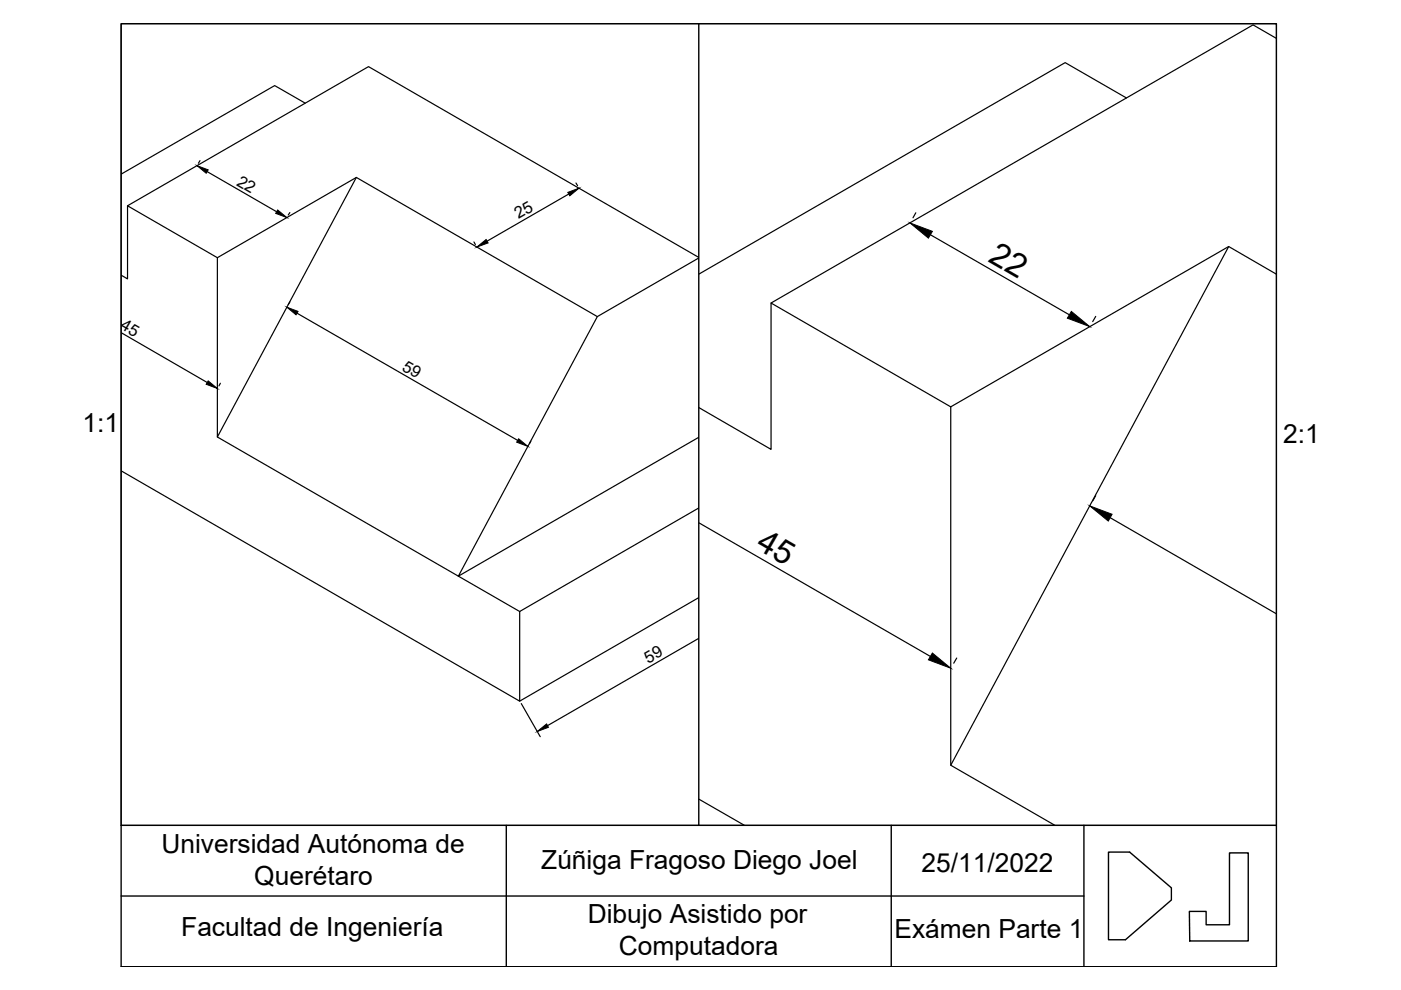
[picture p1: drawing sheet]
<svg xmlns="http://www.w3.org/2000/svg" width="297mm" height="210mm" viewBox="0 0 297 210" stroke-linecap="round" stroke-linejoin="round" font-family="sans-serif">
<!-- layer: Figura -->
<g fill="none" stroke="#000" stroke-width=".25">
<path d="M270.6 8.1l-4.9-2.8-102.2 58.9M64.7 21.9l-6.5-3.8-32.5 18.8M75.6 37.6l-29.5 55.1M238.8 20.8l-13-7.5-77.6 44.8M25.7 58.4l1.3 .7v-15.5l19.1 11 29.5-17 51 29.5M27 43.6l51.1-29.5 70 40.5M46.1 54.6v38.1l64.1 37M148.1 54.7l-21.5 12.4-29.4 55.1 50.9-29.5M260.5 52.3l-58.9 109.9M270.6 58.1l-10.1-5.8-58.9 34-38.1-22.1v31.1l-15.3-8.9M25.7 99.9l84.5 48.8 37.9-22M201.6 86.3v75.9l22 12.7"/>
<path d="M148.1 107.7l-37.9 22v19M148.2 169.4l9.6 5.5"/>
</g>
<!-- layer: Cotas -->
<g fill="none" stroke="#000" stroke-width=".25">
<path d="M42.4 34.1l-.3 .5M43.9 36.4l14.8 8.5M122.1 38.8l.4 .6M61.5 45.1l-.4 .5M100.5 51.3l.3 .5M120.6 41.1l-17.3 10M194.2 45.1l-.6 1.1M197.3 49.8l29.4 16.9M25.7 70.6l18.2 10.5M61.5 64l-.4 .6M63 66.4l46.8 27M232.3 67.1l-.6 1.1"/>
<path d="M46.7 81.3l-.3 .5M112.6 93.5l-.3 .6M148.2 110.9l49.1 28.3M232.3 105.1l-.6 1.1M235.4 109.8l35.2 20.3M148.1 135.4l-32 18.5M202.8 139.5l-.6 1.1M110.5 149.2l4 7"/>
</g>
<path d="M41.8 35.1l2.3 .9-.4 .7zM58.9 44.5l1.9 1.6-2.4-.9zM101.1 52.4l2-1.6 .4 .7zM120.4 40.8l2.4-.9-2 1.6zM192.9 47.3l4.8 1.8-.9 1.4zM60.8 65.1l2.4 .9-.4 .7zM227.1 66l3.9 3.2-4.7-1.7zM44.1 80.8l2 1.6-2.4-.9zM110 93l1.9 1.6-2.4-.8zM231 107.3l4.8 1.7-.8 1.5zM197.7 138.5l3.9 3.2-4.8-1.8zM113.9 155.1l2-1.6 .4 .7z" fill="#000" stroke="#000" stroke-width=".21"/>
<!-- layer: Marco -->
<path d="M25.7 5h244.9v200h-244.9zM25.7 175h244.9M107.3 175v30M189 175v30M229.8 175v30M25.7 190h204.1M235 180.7h4.5l8.9 7.5v2.6l-9.8 8.4h-3.6zM260.7 180.8h4v18.7h-12.4l-.1-6.3h3.5v2.9h5z" fill="none" stroke="#000" stroke-width=".3"/>
<path d="M25.7 5h122.5v170h-122.5zM148.2 5h122.4v170h-122.4z" fill="none" stroke="#000" stroke-width=".21"/>
<g font-size="7">
<text x="209.3" y="55.3" transform="rotate(30 209.3 55.3)">22</text>
<text x="160" y="116.1" transform="rotate(30 160 116.1)">45</text>
</g>
<g font-size="5.6">
<text x="17.5" y="91.6">1:1</text>
<text x="272.1" y="94">2:1</text>
<text x="34.2" y="180.9">Universidad Autónoma de</text>
<text x="114.8" y="184.3">Zúñiga Fragoso Diego Joel</text>
<text x="195.4" y="184.9">25/11/2022</text>
<text x="53.9" y="187.6">Querétaro</text>
<text x="124.6" y="195.8">Dibujo Asistido por</text>
<text x="38.4" y="198.4">Facultad de Ingeniería</text>
<text x="131.2" y="202.5">Computadora</text>
<text x="189.6" y="198.8">Exámen Parte 1</text>
</g>
<g font-size="3.5">
<text x="50" y="39.1" transform="rotate(30 50 39.1)">22</text>
<text x="109.9" y="46.5" transform="rotate(-30 109.9 46.5)">25</text>
<text x="25.3" y="69.6" transform="rotate(30 25.3 69.6)">45</text>
<text x="85" y="78.3" transform="rotate(30 85 78.3)">59</text>
<text x="137.4" y="140.7" transform="rotate(-30 137.4 140.7)">59</text>
</g>
</svg>
